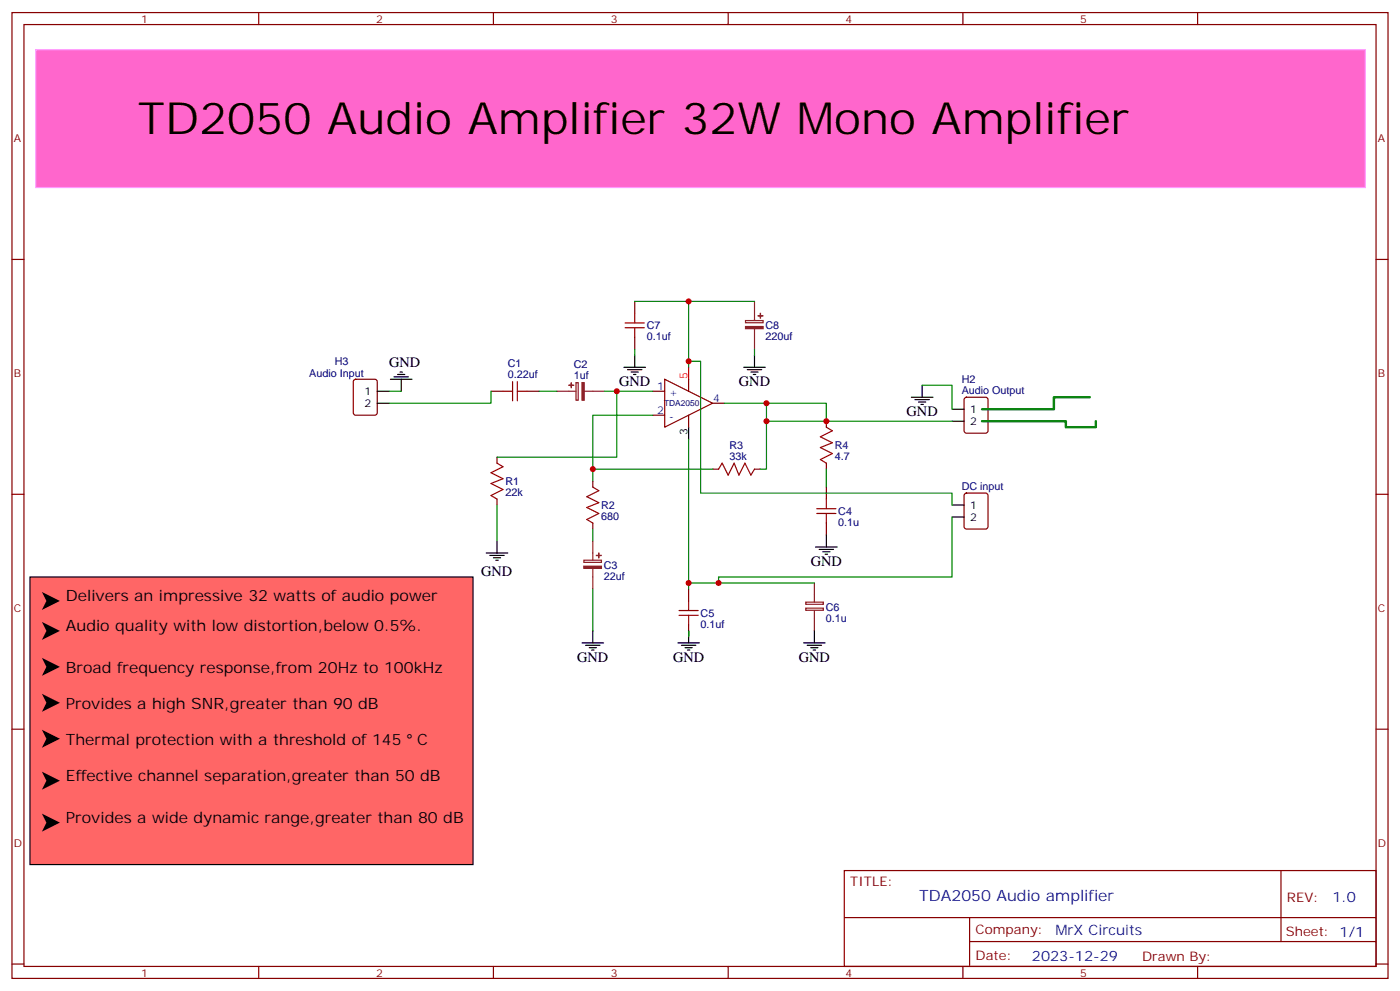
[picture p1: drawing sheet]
<svg xmlns="http://www.w3.org/2000/svg" width="412mm" height="292mm" viewBox="0 0 412 292" stroke-linecap="round" stroke-linejoin="round" font-family="sans-serif">
<g fill="none" stroke="#870000" stroke-width=".35">
<path d="M3.5 3.7h405.4v284.3h-405.4zM7.1 7.2h398.2v277.3h-398.2zM76.2 3.7v3.5M145.3 3.7v3.5M214.5 3.7v3.5M283.6 3.7v3.5M352.8 3.7v3.5M3.5 76.4h3.6M405.3 76.4h3.6M187 88.7v3.6M187 99.3v3.5M104.3 111.9l.5-.2h5.6l.7 .4v9.4l-.4 .7h-5.9l-.7-.4v-9.4z"/>
<path d="M144.6 115.2h3.6M155.2 115.2h3.5M192.3 115.2h3.5M195.8 111.7l14.1 7-14.1 7.1zM202.8 111.7v3.5M209.9 118.7h3.5M284.2 117.2l.5-.3h5.6l.7 .5v9.4l-.4 .7h-5.9l-.7-.4v-9.4zM146.4 134.6v1.7M192.3 122.2h3.5M202.8 122.2v3.6M209.9 138.1h1.8M222.2 138.1h1.8"/>
<path d="M243.4 124v1.8M243.4 136.3v1.8M3.5 145.5h3.6M146.4 146.9v1.8M174.6 141.6v1.8M174.6 154v1.8M243.4 143.4v3.5M243.4 154v3.5M284.2 145.4l.5-.2h5.6l.7 .4v9.4l-.4 .7-5.9 .1-.7-.5v-9.4zM405.3 145.5h3.6M202.8 173.4v3.5M202.8 184v3.5"/>
<path d="M3.5 214.7h3.6M405.3 214.7h3.6M248.7 256.3h156.6v28.2h-156.6zM377.3 256.3v20.9M248.7 270.1h156.5M285.6 277.2h119.6M285.6 270.1v14.2M3.5 283.8h3.6M76.2 284.5v3.5M145.3 284.5v3.5M214.5 284.5v3.5M283.6 284.5v3.5"/>
<path d="M352.8 284.5v3.5M405.3 283.8h3.6"/>
</g>
<g fill="none" stroke="#000" stroke-width=".35">
<path d="M111.1 115.2h3.6M111.1 118.7h3.6M115 111.7h6.4M116.1 110.9h4.2M117.1 110.2h2.1M117.8 109.5h.7M118.2 111.7v3.5M183.8 108.1h6.3M184.9 108.8h4.2M185.9 109.5h2.1M186.6 110.2h.7M187 104.6v3.5"/>
<path d="M219.1 108.1h6.3M220.1 108.8h4.3M221.2 109.5h2.1M221.9 110.2h.7M222.2 104.6v3.5M268.5 116.9h6.3M269.5 117.7h4.3M270.6 118.4h2.1M271.3 119.1h.7M271.6 113.4v3.5M202.8 125.8v3.5M280.5 120.5h3.5"/>
<path d="M280.5 124h3.5M146.4 159.3v3.5M243.4 157.5v3.5M280.5 148.7h3.5M280.5 152.2h3.5M143.2 162.8h6.4M144.3 163.5h4.2M145.3 164.2h2.2M146 164.9h.8M240.2 161h6.4M241.3 161.7h4.2M242.4 162.5h2.1"/>
<path d="M243.1 163.2h.7M171.4 189.3h6.4M172.5 190h4.2M173.6 190.7h2.1M174.3 191.4h.7M174.6 185.7v3.6M199.7 189.3h6.3M200.7 190h4.3M201.8 190.7h2.1M202.5 191.4h.7M202.8 185.7v3.6M236.7 189.3h6.4"/>
<path d="M237.8 190h4.2M238.8 190.7h2.1M239.5 191.4h.7M239.9 185.7v3.6"/>
</g>
<path d="M202.8 108.1v3.6" fill="none" stroke="#f00" stroke-width=".35"/>
<g fill="none" stroke="#a10000" stroke-width=".35">
<path d="M184.1 95.1h5.7M184.1 96.5h5.7M187 92.3v2.8M187 96.5v2.8M148.2 115.2h2.8M151 112.4v5.6M152.4 115.2h2.8M152.4 112.4v5.6M146.4 136.3l1.8 1.1-3.6 1.8 3.6 1.7-3.6 1.4 3.6 1.8-3.6 1.8 1.8 1M211.7 138.1l1-1.8 1.8 3.6 1.8-3.6 1.4 3.6 1.7-3.6 1.8 3.6 1-1.8M243.4 125.8l1.8 1-3.5 1.8 3.5 1.8-3.5 1.4 3.5 1.7-3.5 1.8 1.7 1M174.6 143.4l1.8 1.1-3.5 1.7 3.5 1.8-3.5 1.4 3.5 1.8-3.5 1.7 1.7 1.1"/>
<path d="M240.6 149.8h5.6M240.6 151.2h5.6M243.4 146.9v2.9M243.4 151.2v2.8M200 179.7h5.7M202.8 176.9v2.8M200 181.2h5.7M202.8 181.2v2.8"/>
</g>
<g fill="none" stroke="#8c2424" stroke-width=".35">
<path d="M219.6 94.4h5.2v.6h-5.2zM222.2 88.7v5.7M222.2 96.8v6M164 115.2h5.7M169.7 112.6h.6v5.2h-.6zM172.2 115.2h6M174.6 159.3v5.6M172 164.9h5.2v.7h-5.2zM174.6 167.4v6M237.3 179h5.2v.7h-5.2zM237.3 177.3h5.2v.6h-5.2zM239.9 171.6v5.7"/>
<path d="M239.9 179.7v6"/>
</g>
<g fill="#8c2424" stroke="#8c2424" stroke-width=".35">
<path d="M171.4 112.6h.7v5.2h-.7z"/>
<path d="M168.3 112.7v1.4z"/>
<path d="M167.6 113.4l1.4 .1z"/>
<path d="M172 166.7h5.2v.6h-5.2z"/>
<path d="M175.7 163.5h1.4z"/>
<path d="M176.4 162.8v1.4z"/>
<path d="M219.6 96.1h5.2v.7h-5.2z"/>
<path d="M223.3 93h1.4z"/>
<path d="M224 92.3v1.4z"/>
</g>
<g fill="none" stroke="#008700" stroke-width=".35">
<path d="M187 88.7h35.2M202.8 88.7v19.4M114.7 115.2h3.5M144.6 115.2v3.5h-29.9M158.7 115.2h5.3M178.2 115.2h14.1M181.7 115.2v19.4h-35.3M187 102.8v1.8M202.8 106.4h3.6v38.8h74.1v3.5M213.4 118.7h12.4v19.4h-1.8M222.2 102.8v1.8M225.8 118.7h17.6v5.3"/>
<path d="M271.6 113.4h8.9v7.1M174.6 138.1h35.3M192.3 122.2h-17.7v19.4M202.8 129.3v44.1M225.8 124h54.7M243.4 138.1v5.3M146.4 148.7v10.6M174.6 155.8v3.5M280.5 152.2v17.7h-68.8v1.7M174.6 173.4v12.3M202.8 171.6h37.1M202.8 185.7v1.8"/>
</g>
<path d="M10.6 14.6h391.6v40.6h-391.6z" fill="#f6c" stroke="#f9f" stroke-width=".35"/>
<path d="M8.8 169.9h130.5v84.6h-130.5z" fill="#f66" stroke="#000" stroke-width=".35"/>
<path d="M12.3 174.3l5.3 2.6-5.3 2.7 1.4-2.7zM12.3 183.1l5.3 2.6-5.3 2.7 1.4-2.7zM12.3 193.7l5.3 2.6-5.3 2.7 1.4-2.7zM12.3 204.3l5.3 2.6-5.3 2.7 1.4-2.7zM12.3 214.8l5.3 2.7-5.3 2.6 1.4-2.6zM12.3 227.2l5.3 2.6-5.3 2.7 1.4-2.7zM12.3 239.5l5.3 2.7-5.3 2.6 1.4-2.6z" fill="#000"/>
<g fill="#c00">
<circle cx="181.7" cy="115.2" r=".88"/>
<circle cx="225.8" cy="118.7" r=".88"/>
<circle cx="174.6" cy="138.1" r=".88"/>
<circle cx="202.8" cy="171.6" r=".88"/>
<circle cx="211.7" cy="171.6" r=".88"/>
<circle cx="202.8" cy="88.7" r=".88"/>
<circle cx="202.8" cy="106.4" r=".88"/>
<circle cx="225.8" cy="124" r=".88"/>
<circle cx="243.4" cy="124" r=".88"/>
</g>
<path d="M321 116.9h-10.6v3.6h-21.1M289.3 124h24.7v1.8h8.8v-1.8" fill="none" stroke="#008700" stroke-width=".71"/>
<text font-size="13.1" x="40.6" y="39.3">TD2050 Audio Amplifier 32W Mono Amplifier</text>
<g font-size="4.6">
<text x="19.4" y="176.9">Delivers an impressive 32 watts of audio power</text>
<text x="19.4" y="185.7">Audio quality with low distortion,below 0.5%.</text>
<text x="19.4" y="198.1">Broad frequency response,from 20Hz to 100kHz</text>
<text x="19.4" y="208.7">Provides a high SNR,greater than 90 dB</text>
<text x="19.4" y="219.3">Thermal protection with a threshold of 145</text>
<text x="122.9" y="219.3">C</text>
<text x="19.4" y="229.8">Effective channel separation,greater than 50 dB</text>
<text x="19.4" y="242.2">Provides a wide dynamic range,greater than 80 dB</text>
</g>
<text font-size="4.6" fill="#00f" x="270.8" y="265.3">TDA2050 Audio amplifier</text>
<g font-size="4.2">
<text x="114.7" y="108.1">GND</text>
<text x="182.4" y="113.8">GND</text>
<text x="217.7" y="113.8">GND</text>
<text x="267.1" y="122.6">GND</text>
<text x="238.8" y="166.7">GND</text>
<text x="141.8" y="169.5">GND</text>
<text x="170" y="194.9">GND</text>
<text x="198.3" y="194.9">GND</text>
<text x="235.3" y="194.9">GND</text>
</g>
<g font-size="4.2" fill="#00f">
<text x="392.5" y="265.6">1.0</text>
<text x="310.9" y="275.1">MrX Circuits</text>
<text x="304" y="282.9">2023-12-29</text>
</g>
<g font-size="3.9" fill="#800">
<text x="250.5" y="260.9">TITLE:</text>
<text x="379.1" y="265.6">REV:</text>
<text x="287.4" y="275.1">Company:</text>
<text x="378.7" y="275.7">Sheet: 1/1</text>
<text x="287.4" y="282.8">Date:</text>
<text x="336.4" y="282.8">Drawn By:</text>
</g>
<g font-size="3.2" fill="#800">
<text x="41.6" y="6.7">1</text>
<text x="110.8" y="6.7">2</text>
<text x="179.9" y="6.7">3</text>
<text x="249.1" y="6.7">4</text>
<text x="318.2" y="6.7">5</text>
<text x="4.1" y="41.8">A</text>
<text x="405.9" y="41.8">A</text>
<text x="4.1" y="110.9">B</text>
<text x="405.9" y="110.9">B</text>
<text x="4.1" y="180.1">C</text>
<text x="405.9" y="180.1">C</text>
<text x="4.1" y="249.2">D</text>
<text x="405.9" y="249.2">D</text>
<text x="41.6" y="287.5">1</text>
<text x="110.8" y="287.5">2</text>
<text x="179.9" y="287.5">3</text>
<text x="249.1" y="287.5">4</text>
<text x="318.2" y="287.5">5</text>
</g>
<g font-size="3.2" fill="#000080">
<text x="190.5" y="100.1">0.1uf</text>
<text x="190.5" y="96.9">C7</text>
<text x="225.5" y="100.1">220uf</text>
<text x="225.5" y="96.9">C8</text>
<text x="98.6" y="107.6">H3</text>
<text x="91.1" y="111.1">Audio Input</text>
<text x="149.6" y="111.3">0.22uf</text>
<text x="149.6" y="108.1">C1</text>
<text x="169" y="111.6">1uf</text>
<text x="169" y="108.4">C2</text>
<text x="283.3" y="112.7">H2</text>
<text x="283.3" y="115.9">Audio Output</text>
<text x="214.9" y="135.3">33k</text>
<text x="214.9" y="132.1">R3</text>
<text x="245.9" y="135.4">4.7</text>
<text x="245.9" y="132.2">R4</text>
<text x="148.9" y="142.8">R1</text>
<text x="148.9" y="145.9">22k</text>
<text x="177.1" y="149.8">R2</text>
<text x="283.3" y="144.1">DC input</text>
<text x="177.1" y="153">680</text>
<text x="246.9" y="154.8">0.1u</text>
<text x="246.9" y="151.6">C4</text>
<text x="177.9" y="167.5">C3</text>
<text x="177.9" y="170.6">22uf</text>
<text x="243.2" y="179.8">C6</text>
<text x="206.4" y="184.7">0.1uf</text>
<text x="206.4" y="181.6">C5</text>
<text x="243.2" y="183">0.1u</text>
</g>
<text font-size="3.2" fill="#f00" x="202.5" y="111.5" transform="rotate(-90 202.5 111.5)">5</text>
<g font-size="3.2">
<text x="107.3" y="116.2">1</text>
<text x="107.3" y="119.8">2</text>
<text x="285.8" y="121.5">1</text>
<text x="285.8" y="125.1">2</text>
<text x="202.5" y="128" transform="rotate(-90 202.5 128)">3</text>
<text x="285.8" y="149.8">1</text>
<text x="285.8" y="153.3">2</text>
</g>
<g font-size="3.2" fill="#00f">
<text x="193.6" y="114.8">1</text>
<text x="197.1" y="116.6">+</text>
<text x="210.1" y="118.4">4</text>
<text x="193.6" y="121.9">2</text>
<text x="197.1" y="123.6">-</text>
</g>
<text font-size="2.5" fill="#000080" x="195.6" y="119.6">TDA2050</text>
</svg>
